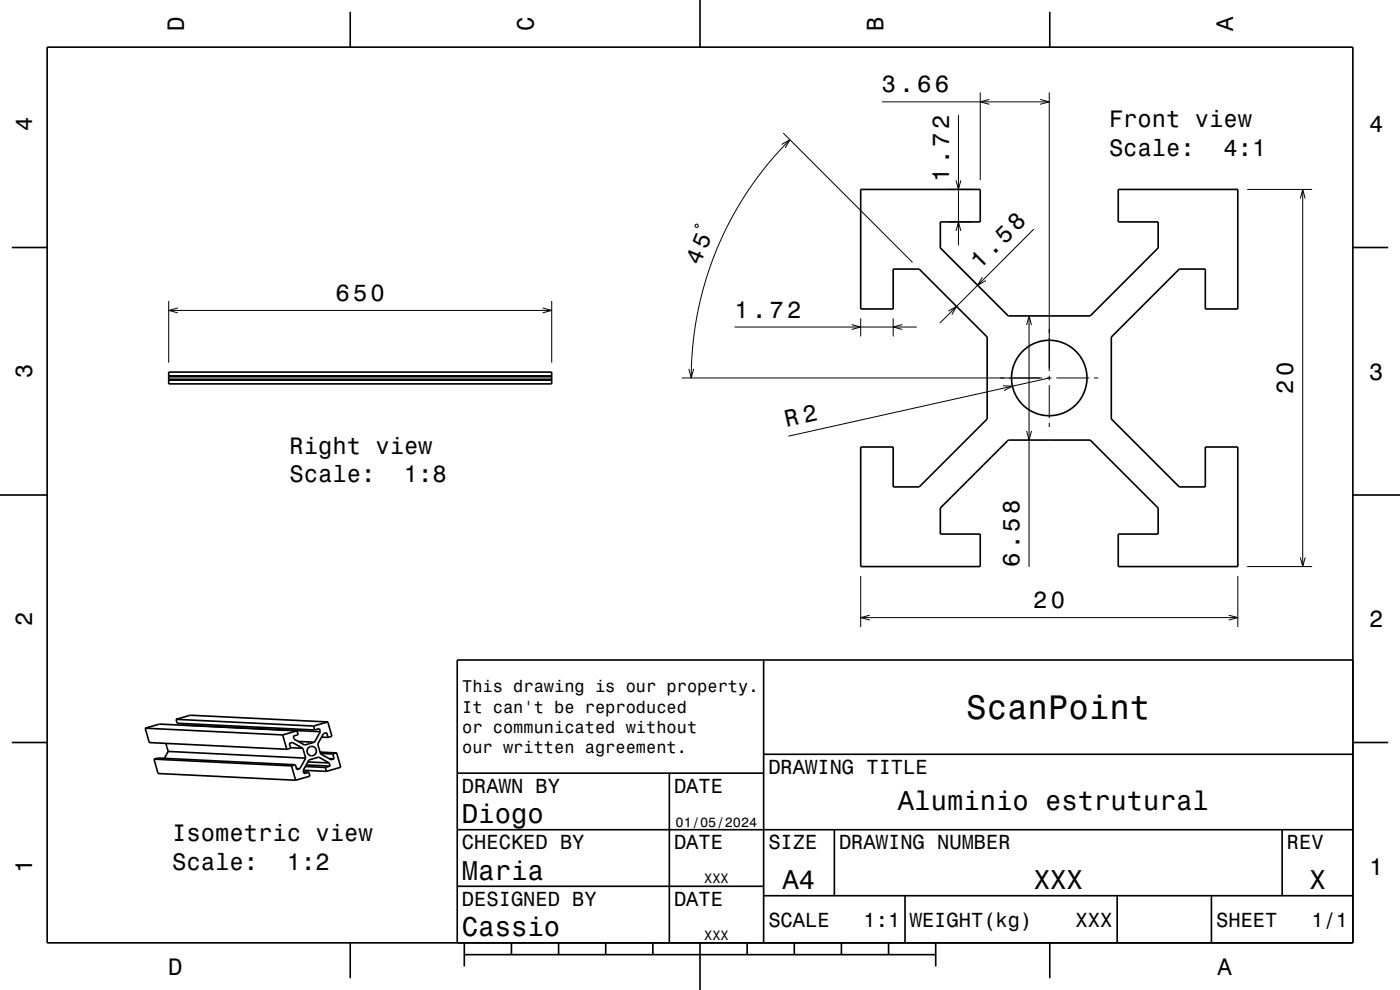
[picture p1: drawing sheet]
<svg xmlns="http://www.w3.org/2000/svg" width="297mm" height="210mm" viewBox="0 0 297 210" stroke-linecap="round" stroke-linejoin="round" font-family="sans-serif">
<g fill="none" stroke="#000" stroke-width=".21">
<path d="M207.9 19.6v18.6M222.6 19.6v59.1M165.8 30.6l1.8-1-1 1.8M166.2 28.2l27.4 27.5M167.6 29.6l-4.7 5.2-4.1 5.4-3.5 5.8-3 6.3-2.3 6.3-1.9 7-1.1 7.2-.4 7.4M187.1 21.6h35.5M202.8 38.2l.5 2 .5-2M203.3 24.4v27.7M209.9 21.1l-2 .5 2 .5M220.7 21.1l1.9 .5-1.9 .5M147.5 47.7l.5-.1 .1 .5-.3 .2-.2-.1zM201.3 47.1h4.7"/>
<path d="M201.3 40.2h4.7M202.8 49l.5-1.9 .5 1.9M208.4 58.8l-1 1.7 1.7-1M219.3 48.6l-19.9 19.9M264.6 40.2h13.8M275.8 42.1l.6-1.9 .5 1.9M276.4 40.2v80M35.8 63.8v13.1M35.8 65.8h81.2M37.7 65.3l-1.9 .5 1.9 .6M115.1 65.3l1.9 .5-1.9 .6M117 63.8v13.1"/>
<path d="M146.1 78.2l.5 2 .6-2M155.8 69.4h38.7M180.7 68.9l1.9 .5-1.9 .5M182.6 67.5v3.9M189.5 67.5v3.9M191.4 68.9l-1.9 .5 1.9 .5M201.2 66l1.7-1-1 1.7M217.8 68.9l.5-1.9 .5 1.9M218.3 67v53.3M222.6 79.7v1M144.6 80.2h76.5M212.8 81.8l2 .1-1.8 .9"/>
<path d="M217.8 91.4l.5 1.9 .5-1.9M222.1 80.2h1M222.6 81.7v7M222.6 89.7v.9M222.6 80.2l-55.3 12.3M224.1 80.2h7M232.1 80.2h.9M275.8 118.2l.6 2 .5-2M182.6 122.2v10.8M182.6 131h80M184.5 130.5l-1.9 .5 1.9 .5M260.7 130.5l1.9 .5-1.9 .5"/>
<path d="M262.6 122.2v10.8M264.6 120.2h13.8"/>
</g>
<g fill="none" stroke="#000" stroke-width=".35">
<path d="M10 10h277v190h-277zM74.3 2.5v7.5M148.5 0v10M222.7 2.5v7.5M2.5 52.5h7.5M182.6 40.2h25.3v6.9h-8.4v5.5l14.4 14.4h17.4l14.4-14.4v-5.5h-8.5v-6.9h25.4v25.3h-6.9v-8.4h-5.5l-14.4 14.4v17.4l14.4 14.4h5.5v-8.5h6.9v25.4h-25.4v-6.9h8.5v-5.5l-14.4-14.5h-17.4l-14.4 14.5v5.5h8.4v6.9h-25.3v-25.4h6.9v8.5h5.5l14.4-14.4v-17.4l-14.4-14.4h-5.5v8.4h-6.9zM287 52.5h7.5M35.8 78.9h81.2v2.5h-81.2zM35.8 79.9h81.2M35.8 79.7h81.2M35.8 80.6h81.2M35.8 80.5h81.2"/>
<path d="M0 105h10M287 105h10M162 140v60M287 140h-190v60M2.5 157.5h7.5M30.8 154.5l.9 3 29.1 1.4M30.8 154.5l29.2 1.4M30.8 154.5l3-.9 34.1 1.6M35.2 157.7l.5 1.7M35.7 159.4l29.1 1.4M35.7 159.4l-.8 1.5M37.3 152.6l3.1-.9 29.1 1.4"/>
<path d="M37.3 152.6l.3 .8 29.1 1.4M37.3 152.6l29.2 1.4M38.7 153.5l.1 .3M60 155.9l3-.9 .2 .8-1 .3 .2 .7 2.2 1.2 2.1-.6M60 155.9l.8 3M61.6 158.6l2.7 .1M63.3 157.3l3.4 .1M64.3 158.7l-2.3-1.2-.6 .2 .3 1-.9 .2M64.3 158.7l.5 2.1M66.5 154l.2 .8M66.7 154.8l1.1-.3 .1 .7M67.9 159.5l3.5 .2"/>
<path d="M67.9 155.2l-1.2 2.2M68 159.8l2.6 .1M68.2 156.4h1.4M69.5 153.1l.9 3.1-.8 .2M69.5 153.1l-3 .9M69.6 156.4l-.3-1-.7 .2-1.2 2.2 .6 2.1 2.2 1.3 .7-.2M70.6 159.9l.3 1.1M71.4 159.7l.9 3.1-3 .8M71.4 159.7l-.8 .2M287 157.5h7.5M32.7 161l.8 3.1 29.2 1.4M32.7 161l29.1 1.5"/>
<path d="M32.7 161l.8-.2 29.2 1.4M61.8 162.5l.9 3M62.7 162.2l-.9 .3M62.7 162.2l.3 1 .6-.1M62.9 163l.7 .1M64.3 163.4l5 .2M64.4 163.8h1.1M64.8 162.6l4.2 .2M64.8 160.8l-1.2 2.3M65 162.3l5 .2M65.3 161.6l4.5 .2M65.5 163.8l.2 .8-3 .9"/>
<path d="M69 162.8l.3 .8M69.8 160.9l1.1 .1M69.8 161.8l-2.2-1.2-2.1 .6-1.2 2.2 .2 .7 1-.3M69.8 161.8l.2 .7M70 162.5l-1 .3M97 176h190M97 164h65M142 164v36M162 160h125M177 176v14M272 176v14M97 188h65"/>
<path d="M162 190h125M192 190v10M237 190v10M257 190v10M74.3 200v7.5M98.5 202.5h100M98.5 200v5M108.5 200v2.5M118.5 200v2.5M128.5 200v2.5M138.5 200v2.5M148.5 200v10"/>
<path d="M158.5 200v2.5M168.5 200v2.5M178.5 200v2.5M188.5 200v2.5M198.5 200v5M222.7 200v7.5"/>
<circle cx="222.6" cy="80.2" r="8"/>
<circle cx="66.1" cy="159.3" r="1"/>
</g>
<text font-size="7.2" x="205" y="152.6">ScanPoint</text>
<g font-size="5.8">
<text x="190.5" y="171.9">Aluminio estrutural</text>
<text x="98" y="174.6">Diogo</text>
<text x="98" y="186.6">Maria</text>
<text x="166" y="188.6">A4</text>
<text x="219.3" y="188.6">XXX</text>
<text x="277.8" y="188.6">X</text>
<text x="98" y="198.6">Cassio</text>
</g>
<g font-size="5.1">
<text x="207.8" y="57.2" transform="rotate(-45 207.8 57.2)">1.58</text>
<text x="166.8" y="90.6" transform="rotate(-13 166.8 90.6)">R 2</text>
</g>
<g font-size="5">
<text x="39" y="6.5" transform="rotate(-90 39 6.5)">D</text>
<text x="113.2" y="6.5" transform="rotate(-90 113.2 6.5)">C</text>
<text x="187.4" y="6.5" transform="rotate(-90 187.4 6.5)">B</text>
<text x="261.6" y="6.5" transform="rotate(-90 261.6 6.5)">A</text>
<text x="187.1" y="19.6">3.66</text>
<text x="6.8" y="27.8" transform="rotate(-90 6.8 27.8)">4</text>
<text x="235.3" y="27">Front view</text>
<text x="290.5" y="28.1">4</text>
<text x="235.3" y="33">Scale:</text>
<text x="259.6" y="33">4:1</text>
<text x="201.3" y="38.6" transform="rotate(-90 201.3 38.6)">1.72</text>
<text x="148.4" y="56.4" transform="rotate(-68 148.4 56.4)">45</text>
<text x="71.2" y="63.8">650</text>
<text x="155.8" y="67.4">1.72</text>
<text x="6.8" y="80.3" transform="rotate(-90 6.8 80.3)">3</text>
<text x="274.4" y="83.6" transform="rotate(-90 274.4 83.6)">20</text>
<text x="290.5" y="80.6">3</text>
<text x="61.4" y="96.3">Right view</text>
<text x="61.4" y="102.3">Scale:</text>
<text x="85.7" y="102.3">1:8</text>
<text x="216.3" y="120.3" transform="rotate(-90 216.3 120.3)">6.58</text>
<text x="219.2" y="129">20</text>
<text x="6.8" y="132.8" transform="rotate(-90 6.8 132.8)">2</text>
<text x="290.5" y="133.1">2</text>
<text x="36.5" y="178.5">Isometric view</text>
<text x="6.8" y="185.3" transform="rotate(-90 6.8 185.3)">1</text>
<text x="36.5" y="184.5">Scale:</text>
<text x="60.8" y="184.5">1:2</text>
<text x="290.5" y="185.6">1</text>
<text x="35.7" y="206.8">D</text>
<text x="258.3" y="206.8">A</text>
</g>
<g font-size="4.3">
<text x="163" y="164.2">DRAWING TITLE</text>
<text x="98" y="168.2">DRAWN BY</text>
<text x="143" y="168.2">DATE</text>
<text x="98" y="180.2">CHECKED BY</text>
<text x="143" y="180.2">DATE</text>
<text x="163" y="180.2">SIZE</text>
<text x="178" y="180.2">DRAWING NUMBER</text>
<text x="273" y="180.2">REV</text>
<text x="98" y="192.2">DESIGNED BY</text>
<text x="143" y="192.2">DATE</text>
<text x="163" y="196.6">SCALE</text>
<text x="183.2" y="196.6">1:1</text>
<text x="193" y="196.6">WEIGHT(kg)</text>
<text x="228.2" y="196.6">XXX</text>
<text x="258" y="196.6">SHEET</text>
<text x="278.2" y="196.6">1/1</text>
</g>
<g font-size="3.6">
<text x="98.1" y="146.8">This drawing is our property.</text>
<text x="98.1" y="151.2">It can't be reproduced</text>
<text x="98.1" y="155.5">or communicated without</text>
<text x="98.1" y="159.8">our written agreement.</text>
</g>
<g font-size="2.9">
<text x="143.3" y="175.3">01/05/2024</text>
<text x="149.4" y="187.3">XXX</text>
<text x="149.4" y="199.3">XXX</text>
</g>
</svg>
